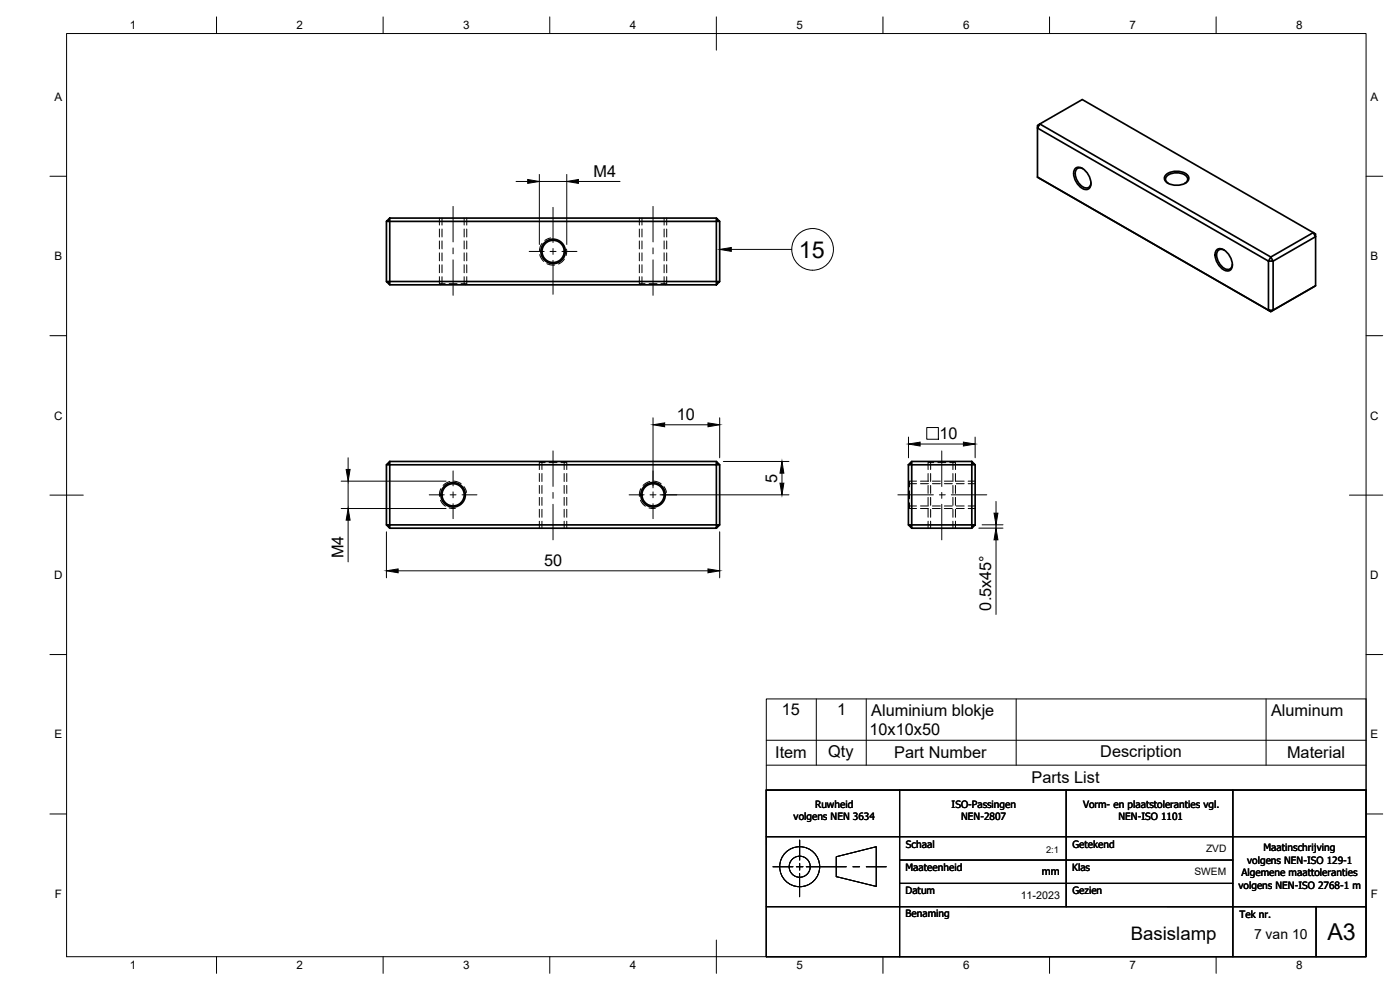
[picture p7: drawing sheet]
<svg xmlns="http://www.w3.org/2000/svg" width="420mm" height="297mm" viewBox="0 0 420 297" stroke-linecap="round" stroke-linejoin="round" font-family="sans-serif">
<!-- layer: Visible -->
<g fill="none" stroke="#000" stroke-width=".51">
<path d="M311.4 37.6l.7-.4-.7 1.2zM311.4 38.4l69.3 39.9h1.4l-.7-1.2-.7 1.2v14.8l-69.3-39.9zM312.1 37.2l12.7-7.3 69.3 39.9 .7 1.2v-.8l-.7-.4-12.7 7.3zM311.4 53.2l70 40.3 .7-.4h-1.4l.7 .4 13.4-7.8M322.8 50.5a2.33 2.33 0 0 1 3 .8 4.8 4.8 0 0 1 1.3 4.9 1.78 1.78 0 0 1-2.8 0 5.1 5.1 0 0 1-1.8-5.3zM324.9 50.6a1.57 1.57 0 0 0-1.9 .2 1.57 1.57 0 0 0-.3 1.9 4.5 4.5 0 0 0 3.3 3.7 1.36 1.36 0 0 0 1.4-1.5M350 52.4a5.1 5.1 0 0 1 6.6 .4 1.77 1.77 0 0 1-1.5 2.4 5.1 5.1 0 0 1-5.5-1 1.37 1.37 0 0 1 .4-1.8zM350.6 55a1.55 1.55 0 0 1-.7-1.7 1.55 1.55 0 0 1 1.5-1.2 4.6 4.6 0 0 1 4.8 1 1.33 1.33 0 0 1-.6 1.9M116 66.4v18.1M117 65.4v1h-1zM117 65.4h98M215 65.4l1 1h-1z"/>
<path d="M215 66.4v18.1h-98M215 66.4h-98v18.1M216 66.4v18.1M365.2 74.9a2.33 2.33 0 0 1 3.1 .9 4.8 4.8 0 0 1 1.3 4.8 1.78 1.78 0 0 1-2.9 0 5.1 5.1 0 0 1-1.8-5.3zM367.4 75a1.57 1.57 0 0 0-2 .2 1.57 1.57 0 0 0-.2 2 4.5 4.5 0 0 0 3.3 3.7 1.36 1.36 0 0 0 1.3-1.6M116 84.5h1v1zM117 85.5h98l1-1h-1v1M394.1 86.2l.7-.5v-14.7l-12.7 7.3v14.8M116 139.5v18M117 138.5v1h-1zM117 139.5h99l-1-1v19h-98zM117 138.5h98"/>
<path d="M216 139.5v18M272.6 139.5l1-1v1zM272.6 139.5v18M273.6 138.5h18.1M273.6 139.5h18.1v18h-18.1zM291.7 138.5l1 1h-1zM292.7 139.5v18M116 157.5h1v1zM117 158.5h98l1-1h-1v1M272.6 157.5h1v1zM273.6 158.5h18.1M291.7 157.5h1l-1 1z"/>
<circle cx="166" cy="75.4" r="3.7"/>
<circle cx="166" cy="75.4" r="3.3"/>
<circle cx="136" cy="148.5" r="3.3"/>
<circle cx="136" cy="148.5" r="3.7"/>
<circle cx="196" cy="148.5" r="3.3"/>
<circle cx="196" cy="148.5" r="3.7"/>
</g>
<!-- layer: Hidden -->
<g fill="none" stroke="#000" stroke-width=".3">
<path d="M132.7 65.4v2.1M132.7 68.7v2.4M132.7 72.3v2.4M132.7 75.9v2.4M132.7 79.4v2.4M139.3 65.4v2.1M139.3 68.7v2.4M139.3 72.3v2.4M139.3 75.9v2.4M139.3 79.4v2.4M192.7 65.4v2.1M192.7 68.7v2.4"/>
<path d="M192.7 72.3v2.4M192.7 75.9v2.4M192.7 79.4v2.4M199.3 65.4v2.1M199.3 68.7v2.4M199.3 72.3v2.4M199.3 75.9v2.4M199.3 79.4v2.4M131.9 85.1h1.7M132.7 83v2.1l-.4 .4M134.8 85.1h2.4M138.4 85.1h1.7"/>
<path d="M139.3 83v2.1l.3 .4M191.9 85.1h1.7M192.7 83v2.1l-.4 .4M194.8 85.1h2.4M198.4 85.1h1.7M199.3 83v2.1l.3 .4M161.9 138.8h1.7M162.3 138.5l.3 .3v2.1M164.8 138.8h2.4M168.4 138.8h1.7M169.7 138.5l-.4 .3v2.1M278.5 138.8h1.7"/>
<path d="M279 138.5l.3 .3v2.1M281.5 138.8h2.3M285 138.8h1.7M286.3 138.5l-.3 .3v2.1M162.6 142.1v2.4M162.6 145.7v2.3M162.6 149.2v2.4M162.6 152.8v2.4M162.6 156.4v2.1M169.3 142.1v2.4M169.3 145.7v2.3M169.3 149.2v2.4"/>
<path d="M169.3 152.8v2.4M169.3 156.4v2.1M272.6 144.8l.4 .3h2.1M273 144.4v1.7M273 147.3v2.4M273 150.9v1.7M275.1 151.8h-2.1l-.4 .3M276.2 145.1h2.4M276.2 151.8h2.4M279.3 142.1v2.4M279.3 145.7v2.3M279.3 149.2v2.4"/>
<path d="M279.3 152.8v2.4M279.3 156.4v2.1M279.8 145.1h2.4M279.8 151.8h2.4M283.4 145.1h2.4M283.4 151.8h2.4M286 142.1v2.4M286 145.7v2.3M286 149.2v2.4M286 152.8v2.4M286 156.4v2.1M287 145.1h2.4"/>
<path d="M287 151.8h2.4M290.6 145.1h2.1M290.6 151.8h2.1"/>
</g>
<!-- layer: Hidden Narrow -->
<g fill="none" stroke="#000" stroke-width=".3">
<path d="M131.9 65.4v2.1M131.9 68.7v2.4M131.9 72.3v2.4M131.9 75.9v2.4M131.9 79.4v2.4M140.1 65.4v2.1M140.1 68.7v2.4M140.1 72.3v2.4M140.1 75.9v2.4M140.1 79.4v2.4M162 76.4l.3 .9 .9 1.1M162.7 73l-.5 .9-.3 1.3"/>
<path d="M164.1 79.1l1.4 .4h.9M165.3 71.4l-1.8 .8M169.4 77.7l-.6 .8-1.2 .7M170 74.7l-.1 2M191.9 65.4v2.1M191.9 68.7v2.4M191.9 72.3v2.4M191.9 75.9v2.4M191.9 79.4v2.4M200.1 65.4v2.1M200.1 68.7v2.4M200.1 72.3v2.4"/>
<path d="M200.1 75.9v2.4M200.1 79.4v2.4M131.9 83v2.1M140.1 83v2.1M191.9 83v2.1M200.1 83v2.1M161.9 138.8v2.1M170.1 138.8v2.1M278.5 138.8v2.1M286.7 138.8v2.1M132.2 150.1l.7 1.2 .8 .6M132.3 146.6l-.4 1.4v.9"/>
<path d="M134.8 152.4l1.9 .1M135 144.5l-.8 .3-1.2 .9M136.2 144.4l1.4 .3 .8 .5M139.3 146l.7 1.8M161.9 142.1v2.4M161.9 145.7v2.3M161.9 149.2v2.4M161.9 152.8v2.4M161.9 156.4v2.1M170.1 142.1v2.4M170.1 145.7v2.3M170.1 149.2v2.4"/>
<path d="M170.1 152.8v2.4M170.1 156.4v2.1M192.2 150.1l.8 1.2 .7 .6M192.3 146.6l-.4 1.4v.9M194.8 152.4l1.9 .1M195 144.5l-.8 .3-1.2 .9M196.2 144.4l1.4 .3 .8 .5M199.3 146l.7 1.8M273 144.4h2.1M273 152.6h2.1M276.2 144.4h2.4M276.2 152.6h2.4"/>
<path d="M278.5 142.1v2.4M278.5 145.7v2.3M278.5 149.2v2.4M278.5 152.8v2.4M278.5 156.4v2.1M279.8 144.4h2.4M279.8 152.6h2.4M283.4 144.4h2.4M283.4 152.6h2.4M286.7 142.1v2.4M286.7 145.7v2.3M286.7 149.2v2.4"/>
<path d="M286.7 152.8v2.4M286.7 156.4v2.1M287 144.4h2.4M287 152.6h2.4M290.6 144.4h2.1M290.6 152.6h2.1"/>
</g>
<!-- layer: Border -->
<g fill="none" stroke="#000" stroke-width=".3">
<path d="M20 10.1h390v276.9h-390zM65 5.1v5M115 5.1v5M165 5.1v5M215 5.1v10M265 5.1v5M315 5.1v5M365 5.1v5M15 52.9h5M410 52.9h5M15 100.7h5M410 100.7h5"/>
<path d="M15 148.6h10M405 148.6h10M15 196.4h5M410 196.4h5M15 244.2h5M410 244.2h5M65 287v5M115 287v5M165 287v5M215 282.1v9.9M265 287v5M315 287v5"/>
<path d="M365 287v5"/>
</g>
<!-- layer: TitleBlock -->
<g fill="none" stroke="#000" stroke-width=".3">
<path d="M240 252.1v5.9M240 259v2.1M251 257.1l12-3.1v12l-12-3zM232 260.1h6M239 260.1h2M240 262.1v7M242 260.1h12M256 260.1h2M260 260.1h6"/>
<circle cx="240" cy="260" r="6"/>
<circle cx="240" cy="260" r="3.2"/>
</g>
<path d="M230 237.1h180v49.9h-180zM270 237.1v49.9M320 237.1v35M370 237.1v49.9M230 251h180M270 258h100M230 272l180 .1M270 265.1h100M395 272v15" fill="none" stroke="#000" stroke-width=".36"/>
<!-- layer: Smart Centers -->
<g fill="none" stroke="#000" stroke-width=".3">
<path d="M136 61.9v10.7M136 74.4v1.8M136 78v10.6M158.8 75.4h4.5M165.1 75.4h1.8M166 62.2v10.6M166 74.6v1.7M166 78.1v10.2M168.7 75.4h4.4M196 61.9v10.7M196 74.4v1.8M196 78v10.6"/>
<path d="M166 135.3v10.7M282.6 135.3v10.7M128.8 148.5h4.5M135.1 148.5h1.8M136 141.3v4.5M136 147.6v1.8M136 151.1v4.5M138.7 148.5h4.5M166 147.8v1.7M166 151.3v10.7M188.8 148.5h4.5M195.1 148.5h1.8"/>
<path d="M196 141.3v4.5M196 147.6v1.8M196 151.1v4.5M198.6 148.5h4.5M269.5 148.5h10.6M281.9 148.5h1.8M282.6 147.8v1.7M282.6 151.3v10.7M285.5 148.5h10.6"/>
</g>
<!-- layer: FD_Dimensions -->
<g fill="none" stroke="#000" stroke-width=".3">
<path d="M154.9 54.4h3.5M161.9 52.4v20.9M161.9 54.4h8.2M170.1 52.4v20.9M173.6 54.4h12.5M104.5 137.4v3.5M196 125.4v21M199.5 127.5h13M216 125.4v12M217.1 138.5h19.7M272.6 131.1v6.3M276.1 133.2h13"/>
<path d="M278.1 128.3h3.5v3.5h-3.5zM292.7 131.1v6.3M102.4 144.4h31.5M102.4 152.6h31.5M104.5 144.4v8.2M104.5 156.1v12.5M116 159.6v13.8M198.1 148.5h38.7M216 159.6v13.8M234.7 142v3M293.8 158.5h7.2M294.7 157.5h6.3"/>
<path d="M298.9 150.5v3.5M298.9 157.5v1M119.5 171.3h93M298.9 162v22.4"/>
</g>
<g fill="#000" stroke="#000" stroke-width=".3">
<path d="M158.4 53.9l3.5 .5-3.5 .6zM170.1 54.4l3.5-.5v1.1zM196 127.5l3.5-.6v1.1zM212.5 126.9l3.5 .6-3.5 .5zM272.6 133.2l3.5-.5v1.1zM289.1 132.7l3.6 .5-3.6 .6zM103.9 140.9h1.2l-.6 3.5zM104.5 152.6l.6 3.5h-1.2zM234.1 145h1.1l-.5 3.5zM234.7 138.5l.5 3.5h-1.1zM298.3 154h1.2l-.6 3.5zM116 171.3l3.5-.6v1.2z"/>
<path d="M212.5 170.7l3.5 .6-3.5 .6zM298.9 158.5l.6 3.5h-1.2z"/>
</g>
<!-- layer: Parts Lists -->
<path d="M230 209.7h180v27.4h-180zM245 209.7v19.9M260 209.7v19.9M305 209.7v19.9M380 209.7v19.9M230 229.6h180M230 222.1h180" fill="none" stroke="#000" stroke-width=".3"/>
<!-- layer: Balloons -->
<g fill="none" stroke="#000" stroke-width=".3">
<path d="M219.5 74.8h18.1"/>
<circle cx="243.9" cy="74.8" r="6.3"/>
</g>
<path d="M216 74.8l3.5-.5v1.1z" fill="#000" stroke="#000" stroke-width=".3"/>
<g font-size="7">
<text x="239.7" y="77.3">15</text>
<text x="398.4" y="282">A3</text>
</g>
<text font-size="5.6" x="339.3" y="282">Basislamp</text>
<g font-size="4.9">
<text x="178.1" y="53.1">M4</text>
<text x="203.1" y="126">10</text>
<text x="282" y="131.8">10</text>
<text x="233.2" y="144.8" transform="rotate(-90 233.2 144.8)">5</text>
<text x="103.1" y="167.5" transform="rotate(-90 103.1 167.5)">M4</text>
<text x="163.3" y="169.8">50</text>
<text x="297.5" y="183.2" transform="rotate(-90 297.5 183.2)">0.5x45°</text>
<text x="234.6" y="214.6">15</text>
<text x="251.3" y="214.6">1</text>
<text x="261.5" y="214.7">Aluminium blokje</text>
<text x="381.5" y="214.7">Aluminum</text>
<text x="260.9" y="220.6">10x10x50</text>
<text x="232.6" y="227.6">Item</text>
<text x="248.6" y="227.1">Qty</text>
<text x="268.4" y="227.6">Part Number</text>
<text x="330.2" y="227.1">Description</text>
<text x="386.3" y="227.6">Material</text>
<text x="309.6" y="235">Parts List</text>
</g>
<text font-size="4.2" x="376.3" y="281.9">7 van 10</text>
<g font-size="3.5">
<text x="39" y="8.8">1</text>
<text x="89" y="8.8">2</text>
<text x="139" y="8.8">3</text>
<text x="189" y="8.8">4</text>
<text x="239" y="8.8">5</text>
<text x="289" y="8.8">6</text>
<text x="339" y="8.8">7</text>
<text x="389" y="8.8">8</text>
<text x="16.3" y="30.2">A</text>
<text x="411.3" y="30.2">A</text>
<text x="16.3" y="78">B</text>
<text x="411.3" y="78">B</text>
<text x="16.2" y="125.9">C</text>
<text x="411.2" y="125.9">C</text>
<text x="16.2" y="173.7">D</text>
<text x="411.2" y="173.7">D</text>
<text x="16.3" y="221.6">E</text>
<text x="411.3" y="221.6">E</text>
<text x="16.4" y="269.4">F</text>
<text x="411.4" y="269.4">F</text>
<text x="39" y="290.8">1</text>
<text x="89" y="290.8">2</text>
<text x="139" y="290.8">3</text>
<text x="189" y="290.8">4</text>
<text x="239" y="290.8">5</text>
<text x="289" y="290.8">6</text>
<text x="339" y="290.8">7</text>
<text x="389" y="290.8">8</text>
</g>
<g font-size="3.2">
<text x="312.7" y="262.5">mm</text>
<text x="306.3" y="269.7">11-2023</text>
</g>
<g font-size="3.1">
<text x="361.9" y="255.6">ZVD</text>
<text x="358.5" y="262.6">SWEM</text>
</g>
<g font-size="3">
<text x="244.6" y="242.3">Ruwheid</text>
<text x="285.6" y="242.3">ISO-Passingen</text>
<text x="325" y="242.3">Vorm- en plaatstoleranties vgl.</text>
<text x="238.2" y="246.1">volgens NEN 3634</text>
<text x="288.5" y="246">NEN-2807</text>
<text x="335.7" y="246.1">NEN-ISO 1101</text>
<text x="271.9" y="254.3">Schaal</text>
<text x="321.9" y="254.3">Getekend</text>
<text x="379.2" y="255.3">Maatinschrijving</text>
<text x="271.8" y="261.4">Maateenheid</text>
<text x="321.8" y="261.4">Klas</text>
<text x="372.6" y="262.9">Algemene maattoleranties</text>
<text x="374.3" y="259.1">volgens NEN-ISO 129-1</text>
<text x="271.8" y="268.3">Datum</text>
<text x="321.9" y="268.3">Gezien</text>
<text x="371.7" y="266.6">volgens NEN-ISO 2768-1 m</text>
<text x="271.8" y="275.3">Benaming</text>
<text x="372" y="275.3">Tek nr.</text>
</g>
<text font-size="2.8" x="313.9" y="255.8">2:1</text>
</svg>
